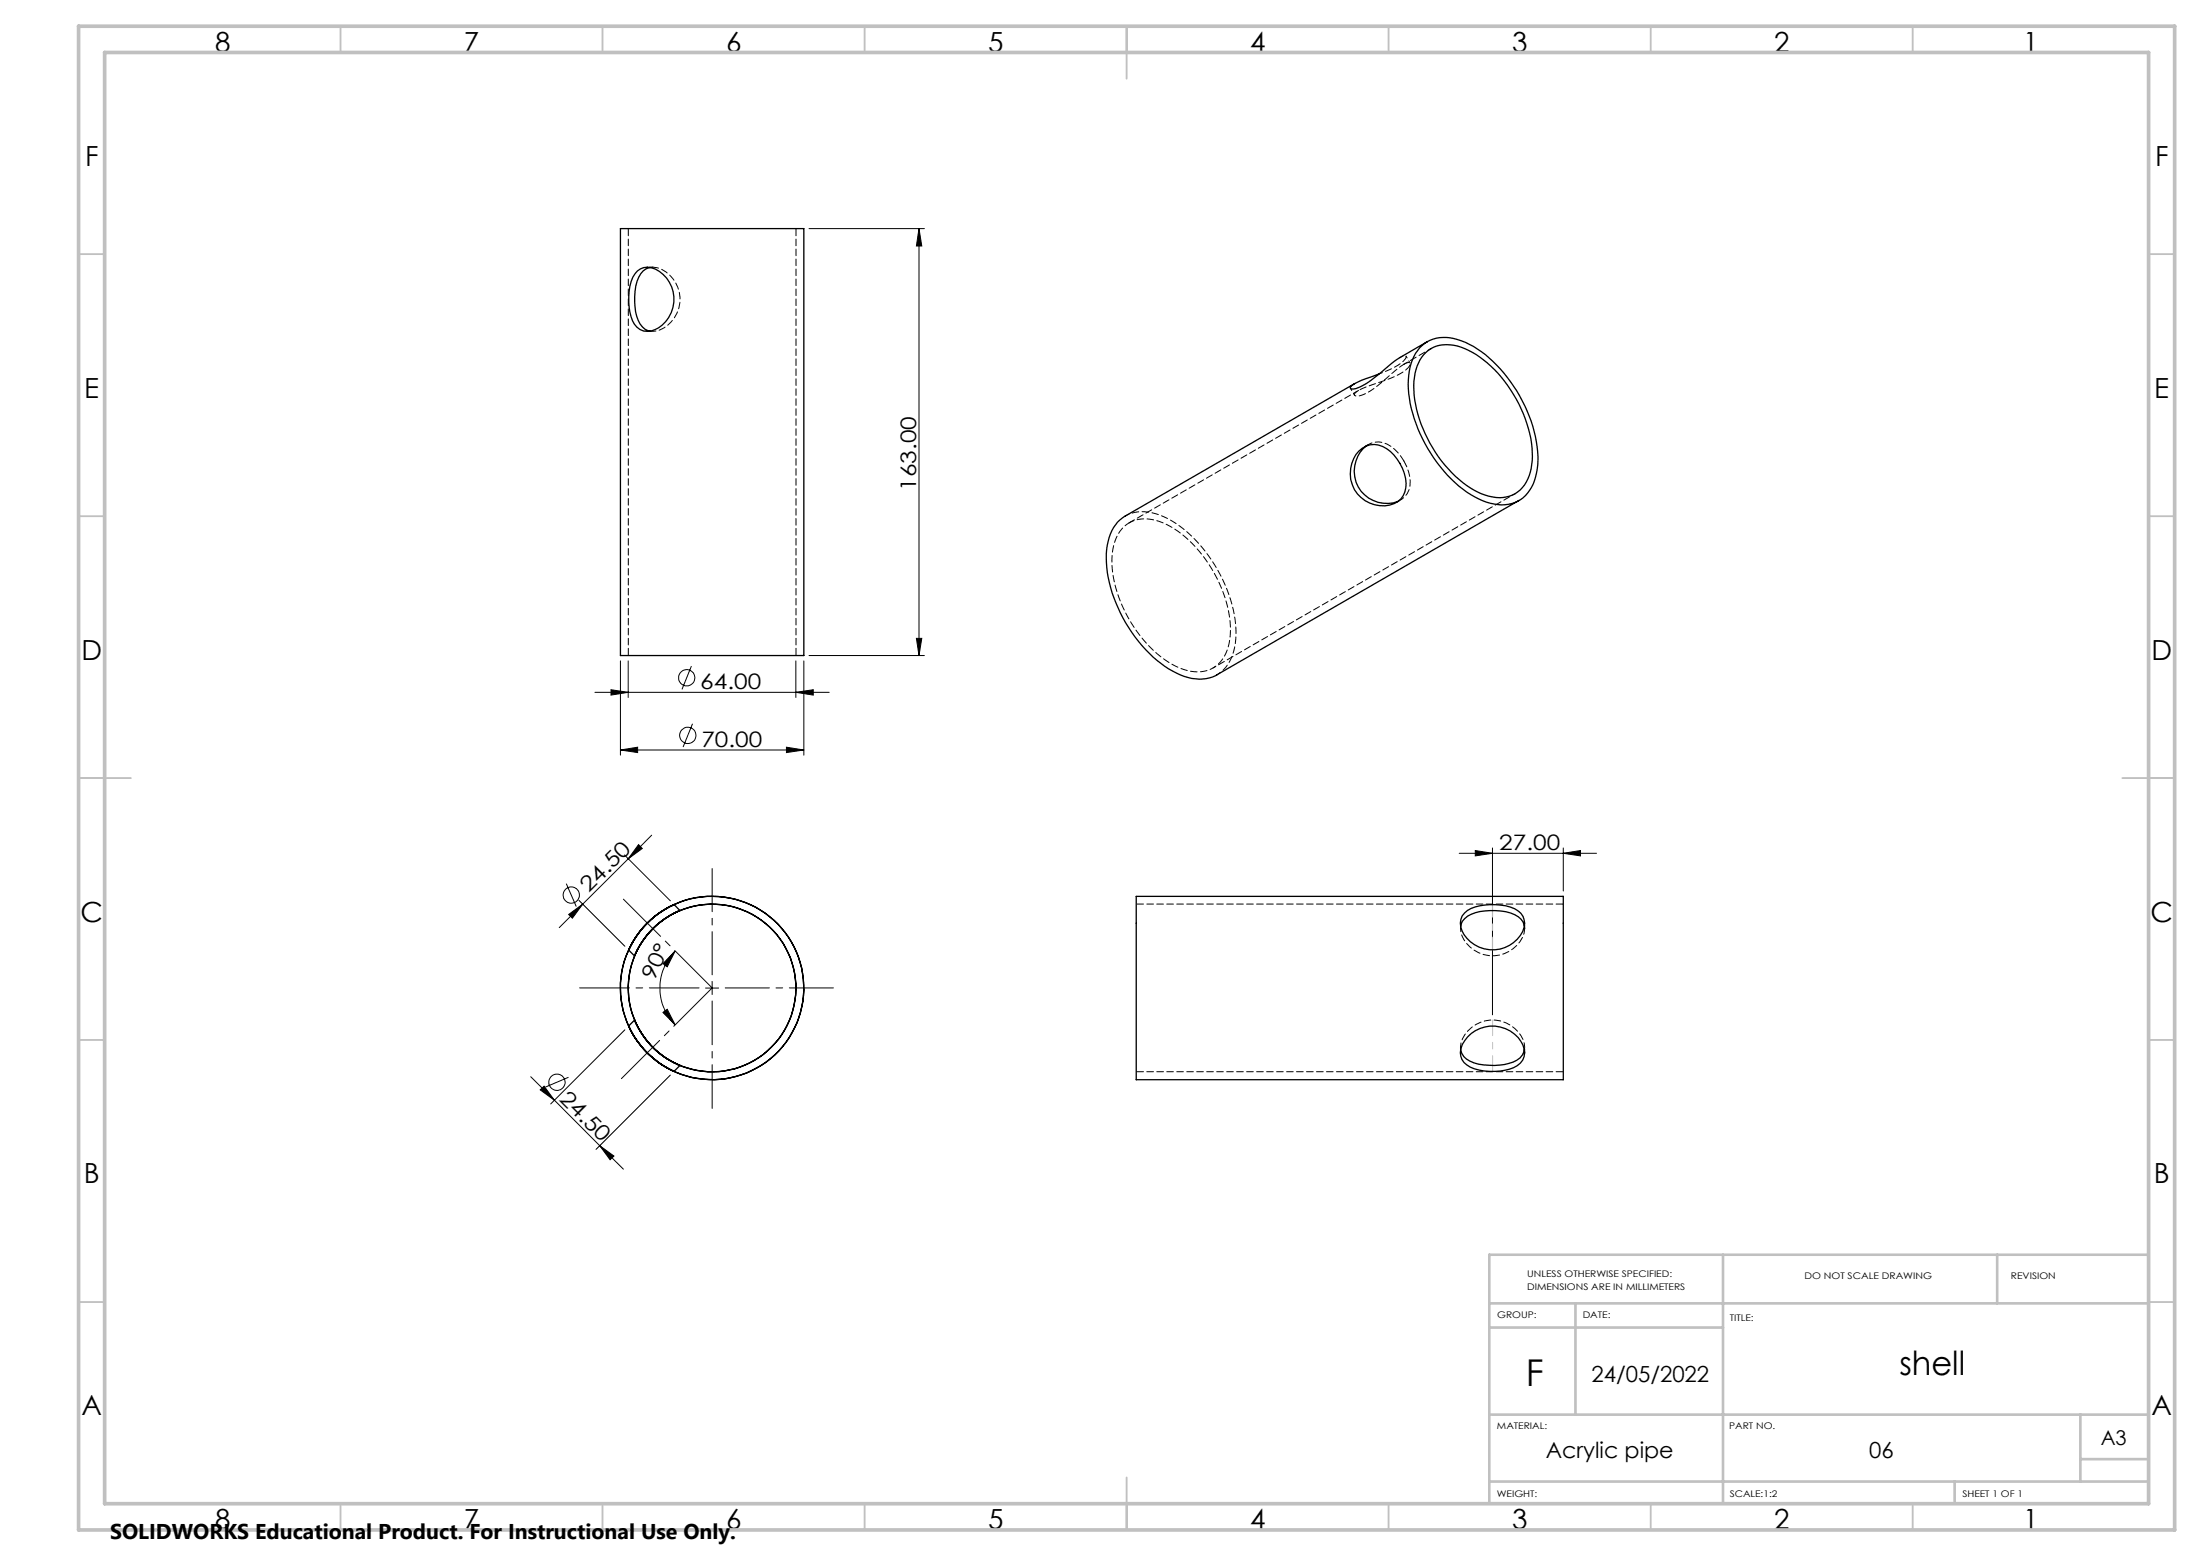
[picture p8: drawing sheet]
<svg xmlns="http://www.w3.org/2000/svg" width="420mm" height="297mm" viewBox="0 0 420 297" stroke-linecap="round" stroke-linejoin="round" font-family="sans-serif">
<g fill="none" stroke="#000" stroke-width=".19">
<path d="M154.4 43.6h22M175.4 43.6l.5 3.4h-1zM175.4 43.6v81.5M113.5 132.1h44.7M116.6 131.7l3.3 .4-3.3 .6zM118.4 126.1v18M119.9 126.1v7M131.9 127.1l-1.8 4.5M132.2 138.1l-1.8 4.5M151.9 132.1l3.3-.4v1zM151.9 126.1v7M153.4 126.1v18"/>
<path d="M154.4 125.1h22M174.9 121.8h1l-.5 3.3zM118.4 143.2l3.3-.6v1zM118.4 143.2h35M124.4 159.4l-4.5 4.5M150.1 142.6l3.3 .6-3.3 .4zM108.1 168.7l1.9 4.3M108.5 174.6l2.7-2-2 2.7zM110.5 171.9l8.7 8.7M111.2 172.6l-4.5 4.5M119.2 163.2l8.7 8.7M119.9 163.9l-8.7 8.7"/>
<path d="M121.8 161.2l.8 .8-2.7 1.9zM278.4 162.9h26.3M281.5 162.3l3.3 .6-3.3 .5zM284.8 161.9v31.8M298.3 162.9l3.3-.6v1.1zM298.3 161.9v8.2M119.2 196.6l-14.1 14.1M126.5 193.2l.8-.6 1.5 3zM128.8 181.5l-1.5 3-.8-.6zM128.8 181.5a10 10 0 0 0 0 14.1M134.6 188.6h2.5M135.9 187.3v2.5"/>
<path d="M101.3 205.5l4.5 4.5M103.1 208l.7-.7 2 2.7zM105.8 210l8.6 8.7M108.5 205.6l-4.4 1.9M114.4 218.7l2.8 2-.8 .7zM114.4 218.7l4.6 4.5M127.9 205.2l-14.2 14.2"/>
<circle cx="131" cy="129.4" r="1.56"/>
<circle cx="131.3" cy="140.4" r="1.55"/>
<circle cx="109" cy="170.8" r="1.55"/>
<circle cx="106.3" cy="206.6" r="1.56"/>
</g>
<path d="M119 171.6l16.9 16.9" fill="none" stroke="#000" stroke-width=".19" stroke-dasharray="15.2 1.3 1.3 1.3" stroke-dashoffset="5.2"/>
<path d="M118.6 205.9l17.3-17.3" fill="none" stroke="#000" stroke-width=".19" stroke-dasharray="15.2 1.3 1.3 1.3" stroke-dashoffset="4.9"/>
<path d="M135.9 186.1v-20.3" fill="none" stroke="#000" stroke-width=".19" stroke-dasharray="15.2 1.3 1.3 1.3" stroke-dashoffset="7"/>
<path d="M133.4 188.6h-22.8" fill="none" stroke="#000" stroke-width=".19" stroke-dasharray="15.2 1.3 1.3 1.3" stroke-dashoffset="5.8"/>
<path d="M135.9 191.1v20.5" fill="none" stroke="#000" stroke-width=".19" stroke-dasharray="15.2 1.3 1.3 1.3" stroke-dashoffset="6.9"/>
<path d="M138.4 188.6h20.6" fill="none" stroke="#000" stroke-width=".19" stroke-dasharray="15.2 1.3 1.3 1.3" stroke-dashoffset="6.8"/>
<path d="M284.8 194.7v9.8" fill="none" stroke="#c0c0c0" stroke-width=".19" stroke-dasharray="15.2 1.3 1.3 1.3" stroke-dashoffset="12.2"/>
<path d="M284.8 172.6v8.7" fill="none" stroke="#c0c0c0" stroke-width=".19" stroke-dasharray="15.2 1.3 1.3 1.3" stroke-dashoffset="12.8"/>
<g fill="none" stroke="#c0c0c0" stroke-width=".35">
<path d="M65 5v5M115 5v5M165 5v5M215 5v10M265 5v5M315 5v5M365 5v5M15 48.5h5M410 48.5h5M15 98.5h5M410 98.5h5M15 148.5h10"/>
<path d="M405 148.5h10M15 198.5h5M410 198.5h5M15 248.5h5M410 248.5h5M65 287v5M115 287v5M165 287v5M215 282v10M265 287v5M315 287v5M365 287v5"/>
</g>
<path d="M328.8 239.5v47.5M381.1 239.5v9.3M410 239.5h-125.8v47.5M284.2 248.8h125.8M284.2 253.4h44.6M300.6 248.8v21.2M284.6 270h125.4M397 270v12.8M397 278.5h13M284.2 282.8h125.8M373 282.8v4.2" fill="none" stroke="#c0c0c0" stroke-width=".5"/>
<path d="M15 5h400v287h-400zM20 10h390v277h-390z" fill="none" stroke="#c0c0c0" stroke-width=".7"/>
<g fill="#000">
<path d="M174.9 121.8h1l-.5 3.3zM175.4 43.6l.5 3.4h-1z"/>
<path d="M118.4 143.2l3.3-.6v1zM150.1 142.6l3.3 .6-3.3 .4zM116.6 131.7l3.3 .4-3.3 .6zM151.9 132.1l3.3-.4v1z"/>
<path d="M121.8 161.2l.8 .8-2.7 1.9zM108.5 174.6l2.7-2-2 2.7z"/>
<path d="M281.5 162.3l3.3 .6-3.3 .5zM298.3 162.9l3.3-.6v1.1z"/>
<path d="M128.8 181.5l-1.5 3-.8-.6zM126.5 193.2l.8-.6 1.5 3z"/>
<path d="M103.1 208l.7-.7 2 2.7zM114.4 218.7l2.8 2-.8 .7z"/>
</g>
<g fill="none" stroke="#000" stroke-width=".25">
<path d="M118.4 43.6h35v81.5h-35zM121.6 51.7a3.3 3.3 0 0 1 4.2 .1 6.4 6.4 0 0 1 2.7 6.2 6.4 6.4 0 0 1-4.3 5.2 3.2 3.2 0 0 1-3.8-2.8 12 12 0 0 1 .4-7.5zM124 51.1a3.3 3.3 0 0 0-2.4 2.6 11.8 11.8 0 0 0 .5 8.1 2.63 2.63 0 0 0 2 1.4M258.5 73.2l-43.8 25.3a7.6 7.6 0 0 0-3.4 5.6 23.6 23.6 0 0 0 3.5 14.9 22.7 22.7 0 0 0 11.2 10.1 7.5 7.5 0 0 0 6.2-.3l57.6-33.3M270.9 66.4a6.9 6.9 0 0 1 8-1.3 22.8 22.8 0 0 1 10.6 9.5 25 25 0 0 1 3.9 14.1 8.5 8.5 0 0 1-3.3 6.7 8 8 0 0 1-8-.2 25.2 25.2 0 0 1-11.1-12.4 21 21 0 0 1-1.9-12.7l.7-2.1zM271.7 67.7a6.3 6.3 0 0 1 7.1-1.5 21.3 21.3 0 0 1 10.5 10 20.9 20.9 0 0 1 2.9 13.3 6.2 6.2 0 0 1-5.4 5.5 11.7 11.7 0 0 1-8.4-3.5 25.6 25.6 0 0 1-8.6-17.8 9.4 9.4 0 0 1 1.9-6zM272.3 65.2l-6.4 3.9a40.8 40.8 0 0 1-6 4.6 2.67 2.67 0 0 1-2.2 .5v-.2a5.4 5.4 0 0 1 2.9-1.7l2.6-.9M259.3 86.1a4.1 4.1 0 0 1 6 .1 8.6 8.6 0 0 1 3 6.9 4.1 4.1 0 0 1-5 3.4 6.2 6.2 0 0 1-5.2-4 6.2 6.2 0 0 1 1.2-6.4zM260.7 85.1a6.2 6.2 0 0 0-1.5 7.9 6.2 6.2 0 0 0 7.6 2.7M123.5 176.2a17.8 17.8 0 0 1 5.1-3.6 17.6 17.6 0 0 0-8.6 8.7l1.5-2.8zM124.6 177.3a15.8 15.8 0 0 1 5.2-3.5 16.1 16.1 0 0 0-8.7 8.7l.8-1.7 .9-1.5zM128.6 172.6l1.2 1.2"/>
<path d="M216.8 171.1h81.5v35h-81.5zM279.5 174.3a7.6 7.6 0 0 1 5.8-1.6 7 7 0 0 1 4.9 1.6 3.3 3.3 0 0 1-.1 4.2 6.4 6.4 0 0 1-6.1 2.7 6.4 6.4 0 0 1-5.2-4.3 2.79 2.79 0 0 1 .7-2.6zM290.9 176.7a3.3 3.3 0 0 0-2.6-2.4 11.8 11.8 0 0 0-8.2 .5 2.63 2.63 0 0 0-1.4 2M119.9 195.9a17.6 17.6 0 0 0 8.5 8.5l.2 .1a17.7 17.7 0 0 1-8.7-8.6zM119.9 181.3l1.2 1.2M121.1 194.7a15.8 15.8 0 0 0 8.7 8.7 16 16 0 0 1-8.7-8.7zM121.1 194.7l-1.2 1.2M280 197.9a6.4 6.4 0 0 1 10.8 2.3 2.99 2.99 0 0 1-2 3.6 11.5 11.5 0 0 1-8.2-.1 3.1 3.1 0 0 1-1.1-5zM129.8 203.4l-1.2 1.1M290.9 200.4a3.3 3.3 0 0 1-3 2.6 12.3 12.3 0 0 1-7.4-.5 2.92 2.92 0 0 1-1.8-2.1"/>
<circle cx="135.9" cy="188.6" r="16"/>
<circle cx="135.9" cy="188.6" r="17.5"/>
</g>
<path d="M124.6 51l-.6 .1M266.8 95.7a3.9 3.9 0 0 0 2.2-4.7l-.6-2-.5-1M267.9 88a6.7 6.7 0 0 0-4.8-3.7 3.7 3.7 0 0 0-2.4 .8M290.9 177.3v-.6" fill="none" stroke="#000" stroke-width=".19" stroke-dasharray="1.3 .6"/>
<path d="M124.1 63.2a5.2 5.2 0 0 0 5.1-3.4 6.3 6.3 0 0 0-3.8-8.7l-.8-.1M278.8 176.7a5.2 5.2 0 0 0 3.4 5.2 6.3 6.3 0 0 0 8.6-3.8l.1-.8" fill="none" stroke="#000" stroke-width=".19" stroke-dasharray="1.3 .6" stroke-dashoffset=".2"/>
<path d="M119.9 43.6v81.5M151.9 125.1v-81.5M298.3 172.6h-81.5M216.8 204.6h81.5M290.9 200.3a5.3 5.3 0 0 0-3.5-5.1 6.2 6.2 0 0 0-8.7 4.6l.1 .6" fill="none" stroke="#000" stroke-width=".19" stroke-dasharray="1.3 .6" stroke-dashoffset="-.1"/>
<path d="M124.6 51h-1.1M123.5 63.2h1.1M273.1 66.5l-5.2 3M261.1 84.8l-.8 .5M266.4 95.9l.8-.4M232.2 128.8a8.1 8.1 0 0 0 3.6-6.8 26.2 26.2 0 0 0-6.4-17.5 17.8 17.8 0 0 0-10.3-6.7l-2-.1-1.2 .3-1.2 .5M278.7 176.2v1.1M290.9 177.3v-1.1M278.7 199.9v1M290.9 200.9v-1" fill="none" stroke="#000" stroke-width=".19" stroke-dasharray="1.3 .6" stroke-dashoffset=".5"/>
<path d="M267.1 68.2a.9 .9 0 0 1 1.2-.2 1.75 1.75 0 0 1-.9 1.3l-1.4 .8-2.8 1.3" fill="none" stroke="#000" stroke-width=".19" stroke-dasharray="1.3 .6" stroke-dashoffset=".6"/>
<path d="M267.9 69.5a.89 .89 0 0 1 1.2-.2 1.67 1.67 0 0 1-.9 1.4 23.8 23.8 0 0 1-6.7 2.9l-1.6 .6a1.81 1.81 0 0 0-1.4 1.2 1.5 1.5 0 0 0 1.5 0 22.4 22.4 0 0 0 5.8-4.3l2.1-1.6M215.5 99.8a7.9 7.9 0 0 0-3.3 7.1 24.9 24.9 0 0 0 11.5 19.9 7.9 7.9 0 0 0 7.8 .7 7.9 7.9 0 0 0 3.3-7.1 24.9 24.9 0 0 0-11.5-19.9 7.9 7.9 0 0 0-7.8-.7" fill="none" stroke="#000" stroke-width=".19" stroke-dasharray="1.3 .6" stroke-dashoffset=".3"/>
<path d="M231.5 127.5l57.6-33.3" fill="none" stroke="#000" stroke-width=".19" stroke-dasharray="1.3 .6" stroke-dashoffset=".7"/>
<path d="M259.2 74.5l-43.7 25.3" fill="none" stroke="#000" stroke-width=".19" stroke-dasharray="1.3 .6" stroke-dashoffset=".1"/>
<path d="M257.7 74.1l.8 1.3M269.1 69.3l-.8-1.3" fill="none" stroke="#000" stroke-width=".19" stroke-dasharray="1.3 .6" stroke-dashoffset=".8"/>
<text font-size="7.1" x="291.2" y="264.6">F</text>
<text font-size="6.3" x="362.4" y="262.5">shell</text>
<g font-size="5.3">
<text x="41" y="9.9">8</text>
<text x="88.5" y="9.9">7</text>
<text x="138.5" y="9.9">6</text>
<text x="188.5" y="9.9">5</text>
<text x="238.5" y="9.9">4</text>
<text x="288.5" y="9.9">3</text>
<text x="338.5" y="9.9">2</text>
<text x="386" y="9.9">1</text>
<text x="16.2" y="31.7">F</text>
<text x="411.2" y="31.7">F</text>
<text x="16.1" y="75.9">E</text>
<text x="411.1" y="75.9">E</text>
<text x="15.5" y="125.9">D</text>
<text x="410.5" y="125.9">D</text>
<text x="15.4" y="175.9">C</text>
<text x="410.4" y="175.9">C</text>
<text x="16" y="225.9">B</text>
<text x="411" y="225.9">B</text>
<text x="15.5" y="270.2">A</text>
<text x="410.5" y="270.2">A</text>
<text x="41" y="291.9">8</text>
<text x="88.5" y="291.9">7</text>
<text x="138.5" y="291.9">6</text>
<text x="188.5" y="291.9">5</text>
<text x="238.5" y="291.9">4</text>
<text x="288.5" y="291.9">3</text>
<text x="338.5" y="291.9">2</text>
<text x="386" y="291.9">1</text>
</g>
<g font-size="4.2">
<text x="303.7" y="263.7">24/05/2022</text>
<text x="295" y="278.3">Acrylic pipe</text>
<text x="356.7" y="278.3">06</text>
</g>
<g font-size="4.1">
<text x="174.8" y="93.7" transform="rotate(-90 174.8 93.7)">163.00</text>
<text x="133.6" y="131.5">64.00</text>
<text x="133.8" y="142.5">70.00</text>
<text x="286.1" y="162.3">27.00</text>
<text x="112.4" y="170.5" transform="rotate(-45 112.4 170.5)">24.50</text>
<text x="124.9" y="187.3" transform="rotate(-65 124.9 187.3)">90°</text>
<text x="106.6" y="209.9" transform="rotate(45 106.6 209.9)">24.50</text>
<text x="21" y="293.7">SOLIDWORKS Educational Product. For Instructional Use Only.</text>
</g>
<text font-size="3.9" x="400.9" y="275.8">A3</text>
<g font-size="1.7">
<text x="291.4" y="243.7">UNLESS OTHERWISE SPECIFIED:</text>
<text x="344.3" y="244.1">DO NOT SCALE DRAWING</text>
<text x="383.7" y="244.1">REVISION</text>
<text x="285.7" y="251.5">GROUP:</text>
<text x="291.4" y="246.2">DIMENSIONS ARE IN MILLIMETERS</text>
<text x="302" y="251.5">DATE:</text>
<text x="330.1" y="252.1">TITLE:</text>
<text x="285.6" y="272.7">MATERIAL:</text>
<text x="330" y="272.7">PART NO.</text>
<text x="285.6" y="285.7">WEIGHT:</text>
<text x="330.1" y="285.8">SCALE:1:2</text>
<text x="374.5" y="285.8">SHEET 1 OF 1</text>
</g>
</svg>
